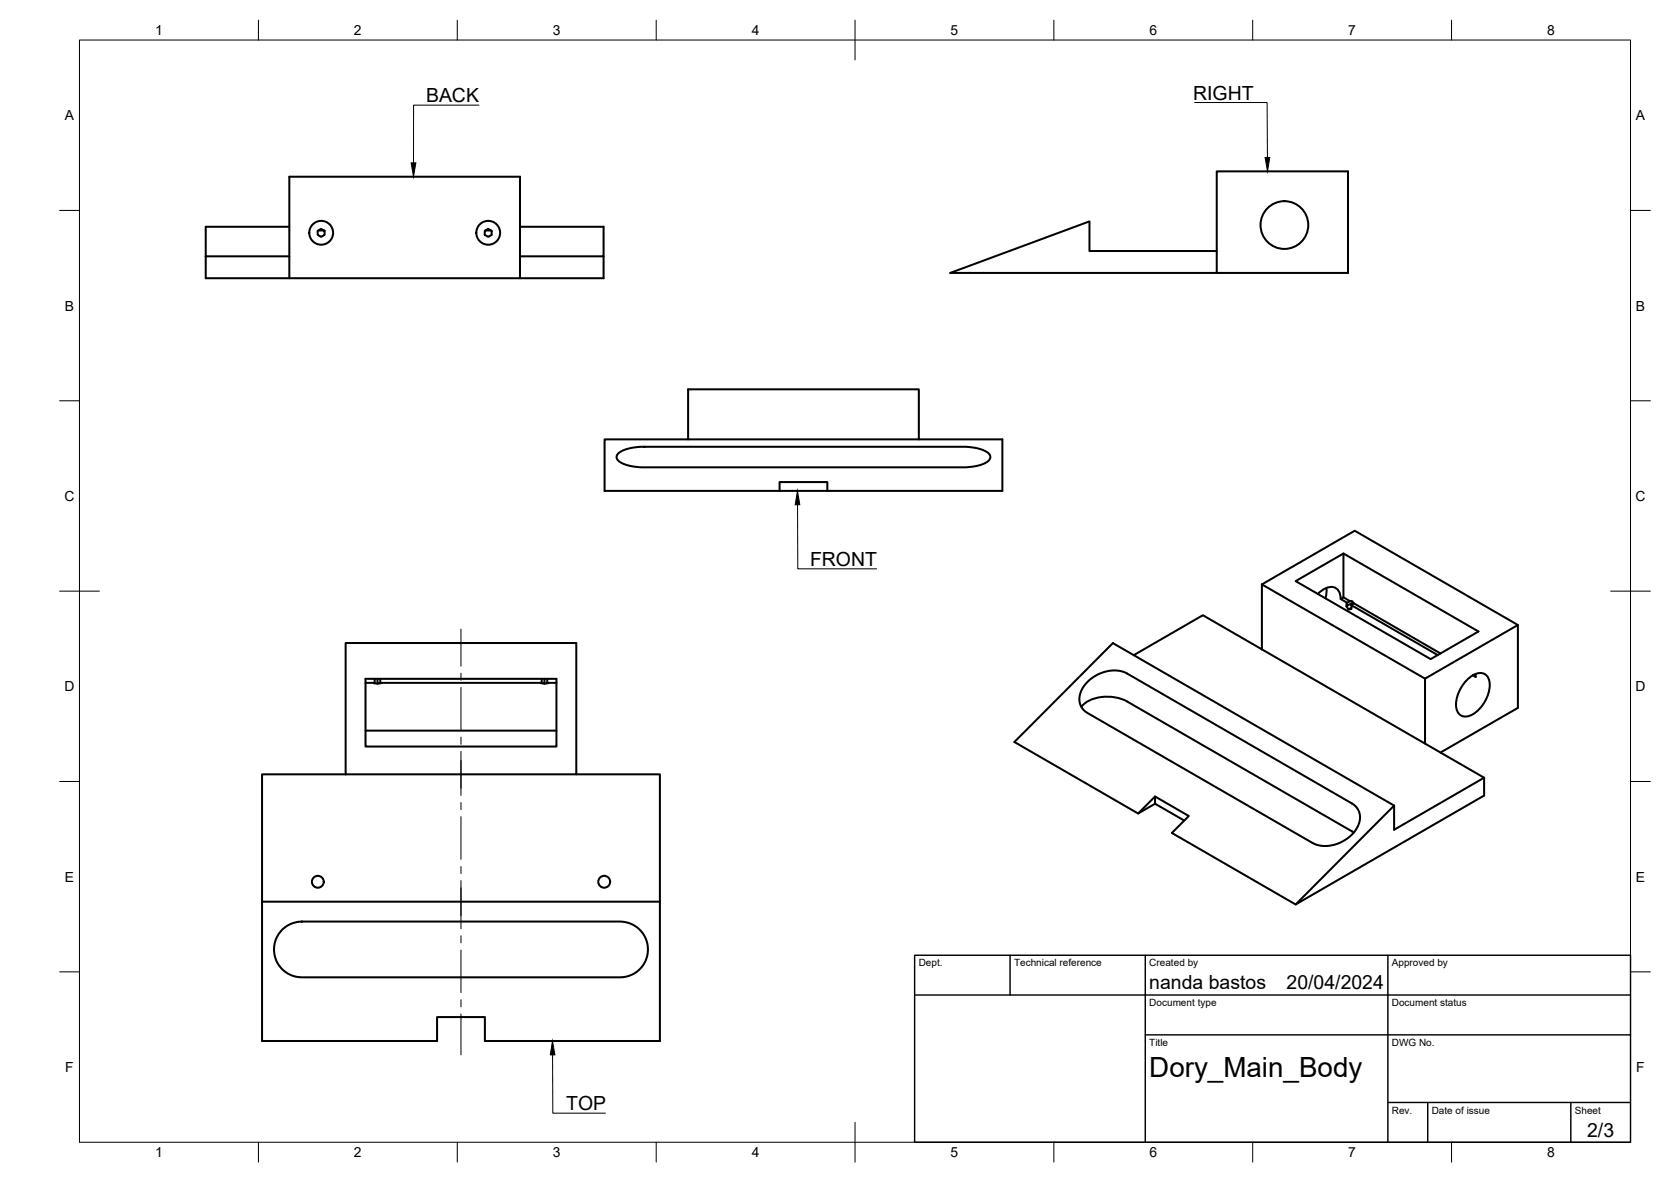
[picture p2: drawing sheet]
<svg xmlns="http://www.w3.org/2000/svg" width="420mm" height="297mm" viewBox="0 0 420 297" stroke-linecap="round" stroke-linejoin="round" font-family="sans-serif">
<!-- layer: Visible -->
<g fill="none" stroke="#000" stroke-width=".51">
<path d="M72.7 57h-21v12.9h100.1v-5.5M79.9 58l.8-.5 .9 .5v1l-.8 .5-.9-.5zM80.1 57.9h1.3M121.9 58l.9-.5 .8 .5v1l-.9 .5-.8-.5zM122 57.9h1.4M130.7 57h21.1v7.4h-21.1M51.7 64.4h21M72.7 69.9v-25.5h58v25.5M238.9 68.6l35-13v7.5h32v-20h33v25.5zM305.9 63.1v5.5M152 110.4h100v13h-100zM155.4 114.1a10 10 0 0 1 6.6-1.8h80a10 10 0 0 1 6.7 1.8 1.31 1.31 0 0 1-.6 2 12.1 12.1 0 0 1-6.1 1.3h-80a10 10 0 0 1-6.6-1.7l-.4-.8z"/>
<path d="M173 110.4v-12.6h58v12.6M196 123.4v-2.3h12v2.3M337.8 139.1l-12 6.9 33.9 19.6 12.1-6.9-34-19.6v11l1.6 1 .5-.1 .5 .6M317.3 146.9l41 23.6v16.4M317.3 146.9l23.3-13.5 41.1 23.7-23.4 13.4M317.3 146.9v16.3M331.4 149.2a4.1 4.1 0 0 1 4.3-1.5 2.92 2.92 0 0 1 1.4 2.8M333.5 147.8l.1 .9-.3 1.7M337.8 150.1l-.7 .4 1.6 1M338.5 152.3l.6 .8M339.4 151.1l-.8 .4-.1 .8 1.7-.9M339.7 152l.1 1-.7 .1 .7-.4"/>
<path d="M381.7 157.1v20.8l-19.5 11.2M86.9 161.6h58v33h-58zM91.9 170.6h48v17h-48zM91.9 171.6h2.3M94 171.6h.1M94 171.7l.9 .1M94.2 170.6v1h-.2M94.9 170.6v1.2l.9-.1-.2-.1M95.6 170.6v1h40.6M136.2 170.6v1l-.2 .1 .9 .1v-1.2M137.6 170.6v1l.2 .1M137.6 171.6h2.3"/>
<path d="M137.8 171.6l-.9 .2M271.9 177.6a9.2 9.2 0 0 1 9.3-2.2l2.2 .9 57 32.9M273.5 171.4a9 9 0 0 1 9.9-2.2l56.5 32.7a4.4 4.4 0 0 1 .9 6.7 9.2 9.2 0 0 1-10.2 3.5l-57.1-32.9a4.4 4.4 0 0 1-1-6.7zM317.3 163.2l55.9 32.2-22.7 13.1v-6.1l-70.7-40.8-24.7 24.9 31.1 17.9 4.2-2.4 7.4 4.2M317.3 163.2l-14.8-8.6-17.4 10M362.2 164.2l-21.8-12.6-.7 .4 21.8 12.6M369 170.7a3.8 3.8 0 0 1 4.6-1.1 4.5 4.5 0 0 1 .5 5.1 8.3 8.3 0 0 1-5.2 5.3 2.47 2.47 0 0 1-2.8-2.9 9.5 9.5 0 0 1 2.9-6.4zM371 169.4v.7l-.7-.4M86.9 194.6h-21v32M91.9 183.6h48M144.9 194.6h21v32M373.2 195.4v4.5l-47.4 27.4-31.1-18 4.2-4.2-8.5-4.9-4.2 4.2"/>
<path d="M290.4 200.2v1.8M350.5 202.4l-24.7 24.9M65.9 226.6v35h44v-6h12v6h44v-35M65.9 226.6h100M71.2 233.4l1.8-1.2 1.4-.4 1.5-.2h80a7 7 0 0 1 7 7 7 7 0 0 1-7 7h-80a7 7 0 0 1-6.6-4.5 7 7 0 0 1 1.9-7.7z"/>
<circle cx="80.8" cy="58.5" r="3"/>
<circle cx="122.8" cy="58.5" r="3"/>
<circle cx="322.9" cy="56.6" r="6"/>
<circle cx="79.9" cy="221.6" r="1.49"/>
<circle cx="151.9" cy="221.6" r="1.49"/>
</g>
<!-- layer: BORDER -->
<g fill="none" stroke="#000" stroke-width=".25">
<path d="M20 10.1h390v276.9h-390zM65 5.1v5M115 5.1v5M165 5.1v5M215 5.1v10M265 5.1v5M315 5.1v5M365 5.1v5M15 52.9h5M410 52.9h5M15 100.7h5M410 100.7h5"/>
<path d="M15 148.6h10M405 148.6h10M15 196.4h5M410 196.4h5M15 244.2h5M410 244.2h5M65 287v5M115 287v5M165 287v5M215 282.1v9.9M265 287v5M315 287v5"/>
<path d="M365 287v5"/>
</g>
<!-- layer: TITLEBLOCK -->
<path d="M230 240.1h180v46.9h-180zM230 250h180M254 240.1v9.9M288 240.1v46.9M349 240.1v46.9M288 260.1h122M349 277.1h61M359 277.1v9.9M395 277.1v9.9" fill="none" stroke="#000" stroke-width=".36"/>
<!-- layer: Smart Centers -->
<g fill="none" stroke="#000" stroke-width=".25">
<path d="M115.9 158.1v9.3M115.9 169.2v1.7M115.9 172.7v10.8M115.9 185.2v1.8M115.9 188.8v11.1M115.9 201.7v1.8M115.9 205.2v10.7M115.9 217.7v1.8M115.9 221.3v12.1M115.9 235.2v1.7M115.9 238.7v10.8M115.9 251.2v1.8"/>
<path d="M115.9 254.8v10.3"/>
</g>
<!-- layer: Leaders -->
<path d="M318.1 39.6h1.2l-.6 3.5zM103.4 40.9h1.2l-.6 3.5zM200.5 123.3l.6 3.5-1.2 .1zM138.9 261.6l.6 3.5h-1.1z" fill="#000" stroke="#000" stroke-width=".25"/>
<path d="M120.4 26.4h-16.4v14.5M300.4 25.8h18.2l.1 13.8M200.5 126.8l.1 16.1h19.8M138.9 265.1l.1 14.6h13.2" fill="none" stroke="#000" stroke-width=".25"/>
<text font-size="7" x="289" y="270.6">Dory_Main_Body</text>
<g font-size="4.9">
<text x="107.1" y="25.7">BACK</text>
<text x="300" y="25.1">RIGHT</text>
<text x="203.7" y="142.2">FRONT</text>
<text x="289" y="248.5">nanda bastos</text>
<text x="323.5" y="248.5">20/04/2024</text>
<text x="142.4" y="279">TOP</text>
<text x="399.1" y="285.7">2/3</text>
</g>
<g font-size="3.5">
<text x="39" y="8.8">1</text>
<text x="89" y="8.8">2</text>
<text x="139" y="8.8">3</text>
<text x="189" y="8.8">4</text>
<text x="239" y="8.8">5</text>
<text x="289" y="8.8">6</text>
<text x="339" y="8.8">7</text>
<text x="389" y="8.8">8</text>
<text x="16.3" y="30.2">A</text>
<text x="411.3" y="30.2">A</text>
<text x="16.3" y="78">B</text>
<text x="411.3" y="78">B</text>
<text x="16.2" y="125.9">C</text>
<text x="411.2" y="125.9">C</text>
<text x="16.2" y="173.7">D</text>
<text x="411.2" y="173.7">D</text>
<text x="16.3" y="221.6">E</text>
<text x="411.3" y="221.6">E</text>
<text x="16.4" y="269.4">F</text>
<text x="411.4" y="269.4">F</text>
<text x="39" y="290.8">1</text>
<text x="89" y="290.8">2</text>
<text x="139" y="290.8">3</text>
<text x="189" y="290.8">4</text>
<text x="239" y="290.8">5</text>
<text x="289" y="290.8">6</text>
<text x="339" y="290.8">7</text>
<text x="389" y="290.8">8</text>
</g>
<g font-size="2.5">
<text x="231" y="242.9">Dept.</text>
<text x="255" y="242.9">Technical reference</text>
<text x="289" y="242.9">Created by</text>
<text x="350" y="242.9">Approved by</text>
<text x="289" y="252.8">Document type</text>
<text x="350" y="252.8">Document status</text>
<text x="289" y="262.9">Title</text>
<text x="350" y="262.9">DWG No.</text>
<text x="350" y="279.9">Rev.</text>
<text x="360" y="279.9">Date of issue</text>
<text x="396" y="279.9">Sheet</text>
</g>
</svg>
